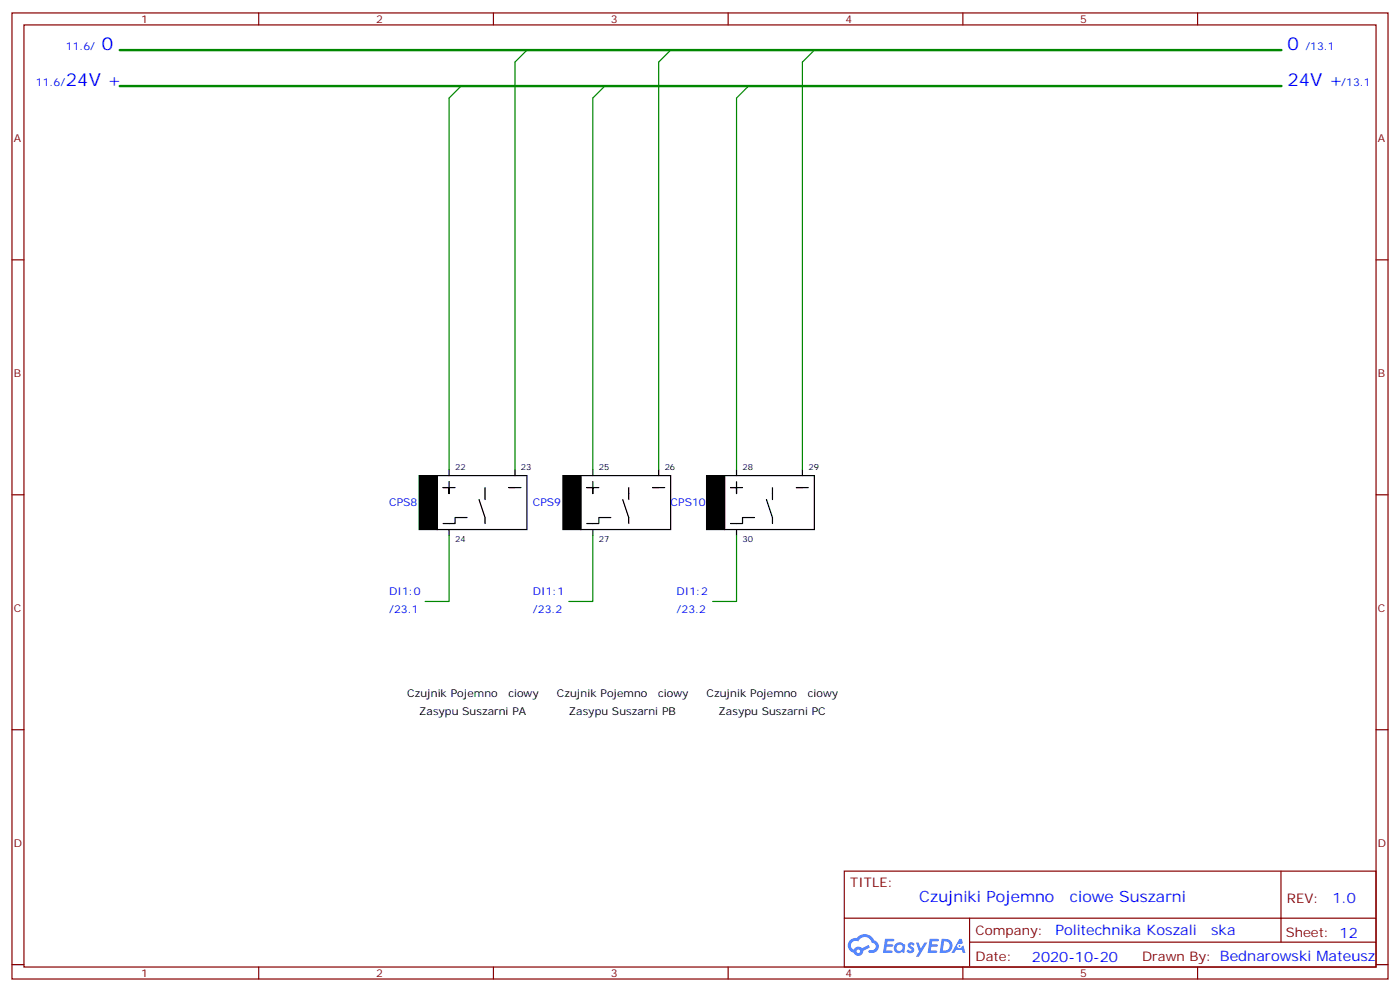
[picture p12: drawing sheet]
<svg xmlns="http://www.w3.org/2000/svg" width="412mm" height="292mm" viewBox="0 0 412 292" stroke-linecap="round" stroke-linejoin="round" font-family="sans-serif">
<g fill="none" stroke="#870000" stroke-width=".35">
<path d="M3.5 3.8h405.4v284.3h-405.4zM7.1 7.3h398.2v277.3h-398.2zM76.2 3.8v3.5M145.3 3.8v3.5M214.5 3.8v3.5M283.6 3.8v3.5M352.8 3.8v3.5M3.5 76.5h3.6M405.3 76.5h3.6M3.5 145.6h3.6M405.3 145.6h3.6M3.5 214.8h3.6"/>
<path d="M405.3 214.8h3.6M248.7 256.4h156.6v28.2h-156.6zM377.3 256.4v20.9M248.7 270.2h156.5M285.6 277.3h119.6M285.6 270.2v14.2M3.5 283.9h3.6M76.2 284.6v3.5M145.3 284.6v3.5M214.5 284.6v3.5M283.6 284.6v3.5M352.8 284.6v3.5"/>
<path d="M405.3 283.9h3.6"/>
</g>
<g fill="#5487ff">
<path d="M267.7 277.6a1.22 1.22 0 0 1 1.7 .2l-.4 .6a.47 .47 0 0 0-.3-.4 .47 .47 0 0 0-.5 .2l.1 .2a1.14 1.14 0 0 1 .8 1.8 1.14 1.14 0 0 1-1.9 0l-.2-.2 .5-.6 .7 .5a.29 .29 0 0 0 .3-.3 .29 .29 0 0 0-.2-.3 1.04 1.04 0 0 1-.6-1.7z"/>
<path d="M260.7 276.3h2.4l.3 .2-.2 .5-1.8 .1-.1 .8h1.5l.3 .4-.3 .4h-1.6l-.2 1.1h1.7l.2 .3-.2 .3-2.6 .1z"/>
<path d="M273.8 276.3h2.4l.3 .2-.1 .5-1.8 .1-.2 .8h1.6l.3 .4-.4 .4h-1.6l-.1 1.1h1.7l.2 .3-.2 .3-2.6 .1z"/>
<path d="M282.6 276.3h.7l.3 1.3-.6 .3a.69 .69 0 0 0-1 .3 .69 .69 0 0 0 .4 .9 .69 .69 0 0 0 .9-.6l.5-.2 .6 2.2h-.8l-.2-.9h-1.8l-.5 .9h-.8z"/>
<path d="M269.8 277.4h.8l.6 1.8 1.1-1.8h.9l-2.6 4.2h-.8l.9-1.5z"/>
<path d="M277.4 276.3l-.6 4.2h1.3a2.11 2.11 0 0 0 2.5-2.1 2.11 2.11 0 0 0-2.5-2.1zM278.1 277.1a1.39 1.39 0 0 1 1.7 1.4 1.39 1.39 0 0 1-1.8 1.3h-.3z"/>
<path d="M263.7 277.9a1.54 1.54 0 0 0-.1 2.2 1.54 1.54 0 0 0 2.2 .1l.6 .3 .3-2.3-.2-.3h-.4a1.49 1.49 0 0 0-2.4 0zM264 278.9a.94 .94 0 0 1 1.8 0 .94 .94 0 0 1-1.8 0z"/>
<path d="M250.4 276.7a2.18 2.18 0 0 0 1.1 3.7 1.44 1.44 0 0 0 1.6 .9 1.44 1.44 0 0 0 1.2-1.4l2-1.1-.5-.7-1.9 1a1.47 1.47 0 0 0-2.4 .4 1.39 1.39 0 0 1-.7-1.9 1.39 1.39 0 0 1 2-.5 2.12 2.12 0 0 1 2.2-1.3 2.12 2.12 0 0 1 1.9 1.7 1.14 1.14 0 0 1 1.1 1.4 1.14 1.14 0 0 1-1.7 .7 .43 .43 0 0 0-.5 .4 .43 .43 0 0 0 .4 .5 1.98 1.98 0 0 0 2.5-1.2 1.98 1.98 0 0 0-1.2-2.6 3.1 3.1 0 0 0-5.3-.6l-.9 .1zM252.3 280a.55 .55 0 0 1 1.1 0 .55 .55 0 0 1-1.1 0z"/>
<circle cx="282.6" cy="278.4" r=".26"/>
</g>
<g fill="none" stroke="#000" stroke-width=".35">
<path d="M128.8 140h26.4v15.9h-26.4zM132.3 138.2v1.8M151.7 138.2v1.8M171.1 140h26.5v15.9h-26.5zM174.6 138.2v1.8M194 138.2v1.8M213.4 140h26.5v15.9h-26.5zM217 138.2v1.8M236.4 138.2v1.8M132.3 141.7v3.6v-1.8h-1.8h3.6M132.3 155.9v1.7M137.6 152.3h-3.5v1.8h-3.6"/>
<path d="M141.1 147l1.8 5.3v1.8M142.9 143.5v3.5M151.7 143.5h-1.8h3.6M174.6 141.7v3.6v-1.8h-1.7h3.5M174.6 155.9v1.7M179.9 152.3h-3.5v1.8h-3.5M183.4 147l1.8 5.3v1.8M185.2 143.5v3.5M194 143.5h-1.7h3.5M217 141.7v3.6v-1.8h-1.8h3.5M217 155.9v1.7M222.2 152.3h-3.5v1.8h-3.5"/>
<path d="M225.8 147l1.7 5.3v1.8M227.5 143.5v3.5M236.4 143.5h-1.8h3.5"/>
</g>
<path d="M123.5 140h5.3v15.9h-5.3zM165.8 140h5.3v15.9h-5.3zM208.1 140h5.3v15.9h-5.3z" fill="#000" stroke="#000" stroke-width=".35"/>
<path d="M35.3 14.7h342.2M35.3 25.3h342.2" fill="none" stroke="#008700" stroke-width=".71"/>
<path d="M155.2 14.7l-3.5 3.6v119.9M197.6 14.7l-3.6 3.6v119.9M239.9 14.7l-3.5 3.6v119.9M135.8 25.3l-3.5 3.6v109.3M178.2 25.3l-3.6 3.6v109.3M220.5 25.3l-3.5 3.6v109.3M132.3 157.6v19.4h-7.1M174.6 157.6v19.4h-7M217 157.6v19.4h-7.1" fill="none" stroke="#008700" stroke-width=".35"/>
<g font-size="5.3" fill="#00f">
<text x="30" y="14.7">0</text>
<text x="379.2" y="14.7">0</text>
<text x="19.4" y="25.3">24V +</text>
<text x="379.2" y="25.3">24V +</text>
</g>
<g font-size="4.6" fill="#00f">
<text x="270.8" y="265.4">Czujniki Pojemno</text>
<text x="315.2" y="265.4">ciowe Suszarni</text>
</g>
<g font-size="4.2" fill="#00f">
<text x="392.5" y="265.7">1.0</text>
<text x="310.9" y="275.2">Politechnika Koszali</text>
<text x="356.8" y="275.2">ska</text>
<text x="304" y="283">2020-10-20</text>
</g>
<g font-size="3.9" fill="#800">
<text x="250.5" y="261">TITLE:</text>
<text x="379.1" y="265.7">REV:</text>
<text x="287.4" y="275.2">Company:</text>
<text x="378.7" y="275.8">Sheet: 12</text>
<text x="287.4" y="282.9">Date:</text>
<text x="336.4" y="282.9">Drawn By: Bednarowski Mateusz</text>
</g>
<g font-size="3.2" fill="#800">
<text x="41.6" y="6.8">1</text>
<text x="110.8" y="6.8">2</text>
<text x="179.9" y="6.8">3</text>
<text x="249.1" y="6.8">4</text>
<text x="318.2" y="6.8">5</text>
<text x="4.1" y="41.9">A</text>
<text x="405.9" y="41.9">A</text>
<text x="4.1" y="111.1">B</text>
<text x="405.9" y="111.1">B</text>
<text x="4.1" y="180.2">C</text>
<text x="405.9" y="180.2">C</text>
<text x="4.1" y="249.3">D</text>
<text x="405.9" y="249.3">D</text>
<text x="41.6" y="287.6">1</text>
<text x="110.8" y="287.6">2</text>
<text x="179.9" y="287.6">3</text>
<text x="249.1" y="287.6">4</text>
<text x="318.2" y="287.6">5</text>
</g>
<g font-size="3.2" fill="#00f">
<text x="19.4" y="14.7">11.6/</text>
<text x="384.5" y="14.7">/13.1</text>
<text x="10.6" y="25.3">11.6/</text>
<text x="395.1" y="25.3">/13.1</text>
<text x="114.7" y="148.8">CPS8</text>
<text x="157" y="148.8">CPS9</text>
<text x="197.6" y="148.8">CPS10</text>
<text x="114.7" y="175.3">DI1:0</text>
<text x="157" y="175.3">DI1:1</text>
<text x="199.3" y="175.3">DI1:2</text>
<text x="114.7" y="180.6">/23.1</text>
<text x="157" y="180.6">/23.2</text>
<text x="199.3" y="180.6">/23.2</text>
</g>
<g font-size="3.2">
<text x="119.9" y="205.2">Czujnik Pojemno</text>
<text x="149.8" y="205.2">ciowy</text>
<text x="164" y="205.2">Czujnik Pojemno</text>
<text x="193.9" y="205.2">ciowy</text>
<text x="208.1" y="205.2">Czujnik Pojemno</text>
<text x="238" y="205.2">ciowy</text>
<text x="123.5" y="210.5">Zasypu Suszarni PA</text>
<text x="167.6" y="210.5">Zasypu Suszarni PB</text>
<text x="211.7" y="210.5">Zasypu Suszarni PC</text>
</g>
<g font-size="2.5">
<text x="134.1" y="138.2">22</text>
<text x="153.5" y="138.2">23</text>
<text x="176.4" y="138.2">25</text>
<text x="195.8" y="138.2">26</text>
<text x="218.7" y="138.2">28</text>
<text x="238.1" y="138.2">29</text>
<text x="134.1" y="159.4">24</text>
<text x="176.4" y="159.4">27</text>
<text x="218.7" y="159.4">30</text>
</g>
</svg>
